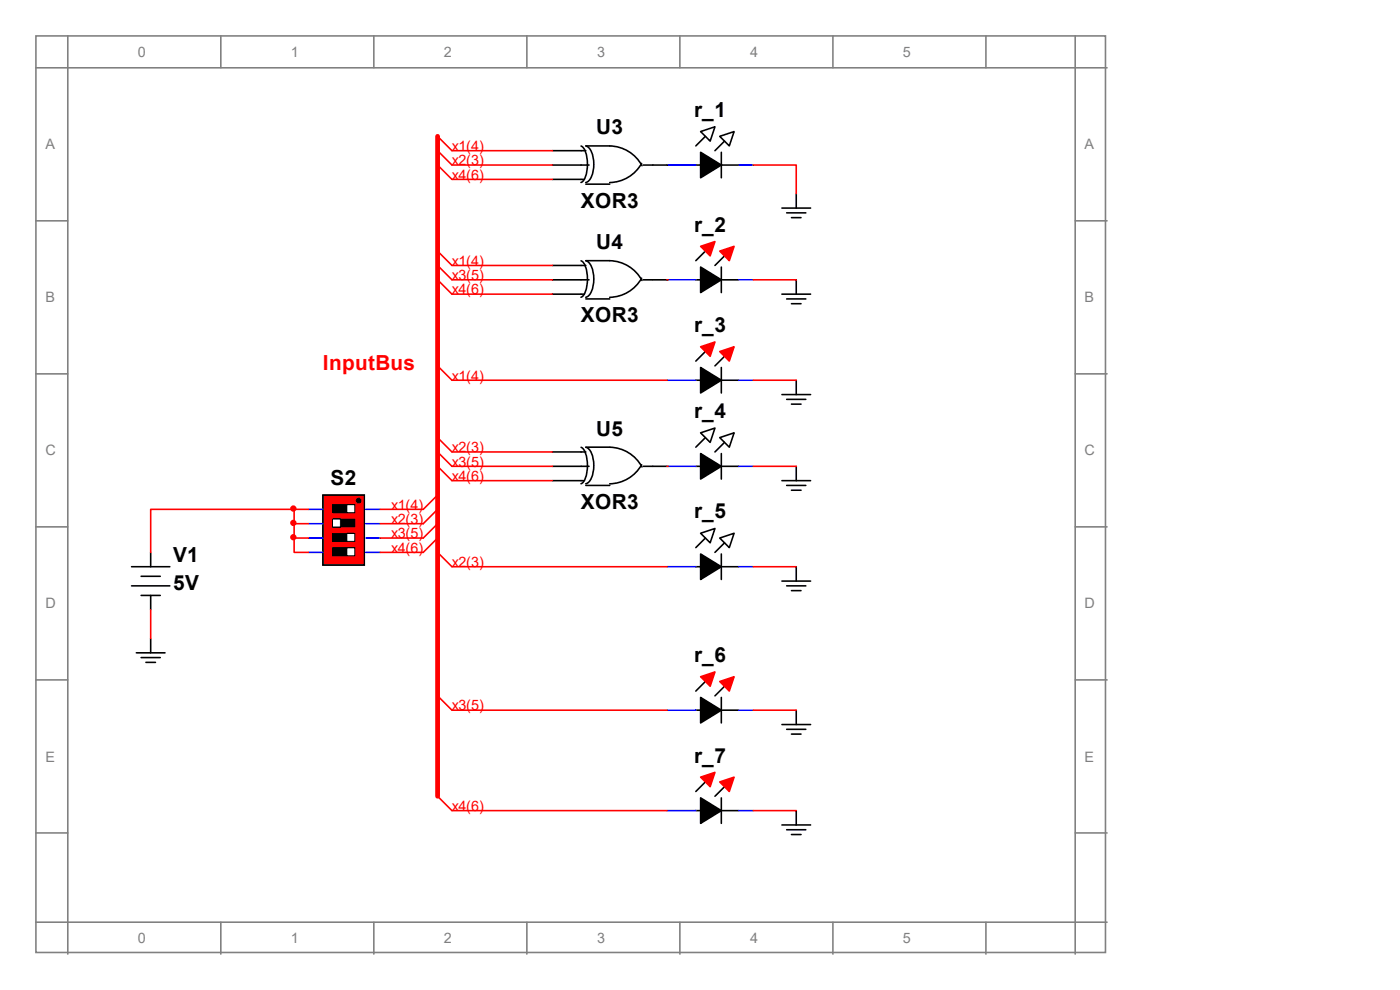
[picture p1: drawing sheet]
<svg xmlns="http://www.w3.org/2000/svg" width="297mm" height="210mm" viewBox="0 0 297 210" stroke-linecap="round" stroke-linejoin="round" font-family="sans-serif">
<g fill="none" stroke="#808080" stroke-width=".34">
<path d="M7.6 7.6h226.9v194.5h-226.9zM7.6 14.4h227.3M14.4 7.6v194.8M46.8 7.6v6.8M79.3 7.6v6.8M111.8 7.6v6.8M144.2 7.6v6.8M176.7 7.6v6.8M209.2 7.6v6.8M228.1 7.6v194.8M7.6 46.8h6.8M228.1 46.8h6.8"/>
<path d="M7.6 79.3h6.8M228.1 79.3h6.8M7.6 111.8h6.8M228.1 111.8h6.8M7.6 144.2h6.8M228.1 144.2h6.8M7.6 176.7h6.8M228.1 176.7h6.8M7.6 195.6h227.3M46.8 195.6v6.8M79.3 195.6v6.8M111.8 195.6v6.8"/>
<path d="M144.2 195.6v6.8M176.7 195.6v6.8M209.2 195.6v6.8"/>
</g>
<g fill="none" stroke="#000" stroke-width=".34">
<path d="M147.6 35h9.1M148.6 27.9l3.1-1-1 3zM149.6 28.9l-2 2.1M152.7 28.9l3-1-1 3.1zM153 32.3v5.4M153.7 29.9l-2 2.1M32 117.2v3M27.9 120.2h8.1M27.9 124.3h8.1M28.9 138.5h6.1M29.9 122.3h4.1M29.9 126.3h4.1"/>
<path d="M29.9 139.5h4.1M32 126.3v3.1M32 135.4v3.1M31 140.5h2"/>
</g>
<path d="M32 129.4v6" fill="none" stroke="#f00" stroke-width=".34"/>
<path d="M148.6 32.3l4.4 2.7-4.4 2.7z" fill="#000" stroke="#000" stroke-width=".34"/>
<path d="M141.5 35h6.1" fill="none" stroke="#00f" stroke-width=".34"/>
<path d="M156.7 35h3.1" fill="none" stroke="#00f" stroke-width=".34"/>
<path d="M147.6 59.4h9.1M149.6 53.3l-2 2M153 56.7v5.4M153.7 54.3l-2 2M165.9 44.1h6.1M166.9 45.2h4.1M167.9 46.2h2M168.9 41.1v3M168.9 59.4v3M165.9 62.4h6.1M166.9 63.4h4.1M167.9 64.4h2" fill="none" stroke="#000" stroke-width=".34"/>
<path d="M148.6 56.7l4.4 2.7-4.4 2.7z" fill="#000" stroke="#000" stroke-width=".34"/>
<g fill="#f00" stroke="#f00" stroke-width=".34">
<path d="M148.6 52.3l3.1-1.1-1 3.1z"/>
<path d="M152.7 53.3l3-1-1 3z"/>
</g>
<path d="M141.5 59.4h6.1" fill="none" stroke="#00f" stroke-width=".34"/>
<path d="M156.7 59.4h3.1" fill="none" stroke="#00f" stroke-width=".34"/>
<path d="M159.8 35h9.1v6.1M159.8 59.4h9.1" fill="none" stroke="#f00" stroke-width=".34"/>
<path d="M117.2 32h7.1M117.2 38.1h6.7M117.2 35h7.8M123.3 31a3.5 3.5 0 0 1 1.3 3l-.1 2.4a2.99 2.99 0 0 1-1.2 2.3M124.3 39.1h5.1M136.1 34.7a7.9 7.9 0 0 1-6.7 4M136.2 35.2a7.9 7.9 0 0 0-6.8-4.2h-5.1a3.3 3.3 0 0 1 1.6 3 5.5 5.5 0 0 1-1.2 4.6l-.4 .1M136.5 35h5M149.6 74.6l-2 2M153 78v5.4M153.7 75.6l-2 2M147.6 80.7h9.1" fill="none" stroke="#000" stroke-width=".34"/>
<path d="M148.6 78l4.4 2.7-4.4 2.7z" fill="#000" stroke="#000" stroke-width=".34"/>
<g fill="#f00" stroke="#f00" stroke-width=".34">
<path d="M148.6 73.6l3.1-1.1-1 3.1z"/>
<path d="M152.7 74.6l3-1-1 3z"/>
</g>
<path d="M141.5 80.7h6.1" fill="none" stroke="#00f" stroke-width=".34"/>
<path d="M156.7 80.7h3.1" fill="none" stroke="#00f" stroke-width=".34"/>
<g fill="none" stroke="#000" stroke-width=".34">
<path d="M147.6 98.9h9.1M148.6 91.8l3.1-1-1 3zM149.6 92.8l-2 2.1M152.7 92.8l3-1-1 3.1zM153 96.2v5.4M153.7 93.8l-2 2.1M165.9 83.7h6.1M166.9 84.7h4.1M167.9 85.7h2M168.9 80.7v3M168.9 98.9v3.1M165.9 102h6.1"/>
<path d="M166.9 103h4.1M167.9 104h2"/>
</g>
<path d="M148.6 96.2l4.4 2.7-4.4 2.7z" fill="#000" stroke="#000" stroke-width=".34"/>
<path d="M141.5 98.9h6.1" fill="none" stroke="#00f" stroke-width=".34"/>
<path d="M156.7 98.9h3.1" fill="none" stroke="#00f" stroke-width=".34"/>
<path d="M159.8 80.7h9.1M159.8 98.9h9.1" fill="none" stroke="#f00" stroke-width=".34"/>
<path d="M148.6 117.5l4.4 2.7-4.4 2.7z" fill="#000" stroke="#000" stroke-width=".34"/>
<path d="M148.6 113.1l3.1-1-1 3.1zM149.6 114.1l-2 2.1M152.7 114.1l3-1-1 3.1zM153 117.5v5.4M153.7 115.2l-2 2M147.6 120.2h9.1" fill="none" stroke="#000" stroke-width=".34"/>
<path d="M141.5 120.2h6.1" fill="none" stroke="#00f" stroke-width=".34"/>
<path d="M156.7 120.2h3.1" fill="none" stroke="#00f" stroke-width=".34"/>
<g fill="none" stroke="#000" stroke-width=".34">
<path d="M165.9 123.3h6.1M166.9 124.3h4.1M167.9 125.3h2M168.9 120.2v3.1M147.6 150.7h9.1M149.6 144.6l-2 2M153 148v5.4M153.7 145.6l-2 2M165.9 153.7h6.1M166.9 154.7h4.1M167.9 155.7h2M168.9 150.7v3"/>
<path d="M165.9 175h6.1M166.9 176h4.1M167.9 177h2M168.9 172v3"/>
</g>
<path d="M148.6 148l4.4 2.7-4.4 2.7z" fill="#000" stroke="#000" stroke-width=".34"/>
<g fill="#f00" stroke="#f00" stroke-width=".34">
<path d="M148.6 143.6l3.1-1.1-1 3.1z"/>
<path d="M152.7 144.6l3-1-1 3z"/>
</g>
<path d="M141.5 150.7h6.1" fill="none" stroke="#00f" stroke-width=".34"/>
<path d="M156.7 150.7h3.1" fill="none" stroke="#00f" stroke-width=".34"/>
<path d="M148.6 169.3l4.4 2.7-4.4 2.7z" fill="#000" stroke="#000" stroke-width=".34"/>
<path d="M147.6 172h9.1M149.6 165.9l-2 2M153 169.3v5.4M153.7 166.9l-2 2" fill="none" stroke="#000" stroke-width=".34"/>
<g fill="#f00" stroke="#f00" stroke-width=".34">
<path d="M148.6 164.9l3.1-1.1-1 3.1z"/>
<path d="M152.7 165.9l3-1-1 3z"/>
</g>
<path d="M141.5 172h6.1" fill="none" stroke="#00f" stroke-width=".34"/>
<path d="M156.7 172h3.1" fill="none" stroke="#00f" stroke-width=".34"/>
<path d="M159.8 120.2h9.1M159.8 150.7h9.1M159.8 172h9.1" fill="none" stroke="#f00" stroke-width=".34"/>
<path d="M117.2 56.3h7.1M117.2 59.4h7.8M123.3 55.3a3.5 3.5 0 0 1 1.3 3.1l-.1 2.4a2.99 2.99 0 0 1-1.2 2.3M136.1 59a7.9 7.9 0 0 1-6.7 4.1M136.2 59.5a7.9 7.9 0 0 0-6.8-4.2h-5.1a3.3 3.3 0 0 1 1.6 3.1 5.5 5.5 0 0 1-1.2 4.5l-.4 .2M136.5 59.4h5M117.2 62.4h6.7M124.3 63.4h5.1" fill="none" stroke="#000" stroke-width=".34"/>
<circle cx="141.5" cy="59.4" r=".17" fill="#f00"/>
<path d="M92.8 28.9v140" fill="none" stroke="#f00" stroke-width="1"/>
<path d="M117.2 95.9h7.1M117.2 98.9h7.8M123.3 94.9a3.5 3.5 0 0 1 1.3 3l-.1 2.5a2.99 2.99 0 0 1-1.2 2.2M136.1 98.6a7.9 7.9 0 0 1-6.7 4M136.2 99.1a7.9 7.9 0 0 0-6.8-4.2h-5.1a3.3 3.3 0 0 1 1.6 3 5.5 5.5 0 0 1-1.2 4.6l-.4 .1M136.5 98.9h5M117.2 102h6.7M124.3 103h5.1" fill="none" stroke="#000" stroke-width=".34"/>
<circle cx="141.5" cy="98.9" r=".17" fill="#f00"/>
<g fill="none" stroke="#f00" stroke-width=".34">
<path d="M92.8 28.9l3.1 3.1h21.3M92.8 32l3.1 3h21.3M92.8 35l3.1 3.1h21.3M92.8 53.3l3.1 3h21.3M92.8 56.3l3.1 3.1h21.3M92.8 59.4l3.1 3h21.3M92.8 77.6l3.1 3.1h45.6M92.8 92.8l3.1 3.1h21.3M92.8 95.9l3.1 3h21.3M92.8 98.9l3.1 3.1h21.3M92.8 117.2l3.1 3h45.6M92.8 147.6l3.1 3.1h45.6"/>
<path d="M92.8 168.9l3.1 3.1h45.6"/>
</g>
<path d="M68.5 105h8.8v14.9h-8.8z" fill-rule="evenodd" fill="#f00" stroke="#000" stroke-width=".34"/>
<path d="M70.6 107.1h4.7v1.7h-4.7z" fill="#000"/>
<path d="M70.5 107.1h4.8v1.7h-4.8z" fill="none" stroke="#000" stroke-width=".21"/>
<path d="M73.6 107.1h1.7v1.7h-1.7z" fill="#fff"/>
<path d="M70.5 110.1h4.8v1.7h-4.8zM73.6 107.1h1.7v1.7h-1.7z" fill="none" stroke="#000" stroke-width=".21"/>
<path d="M70.6 110.2h4.7v1.6h-4.7z" fill="#000"/>
<path d="M70.6 110.2h1.6v1.6h-1.6z" fill="#fff"/>
<path d="M70.5 110.1h1.7v1.7h-1.7zM70.5 113.2h4.8v1.7h-4.8z" fill="none" stroke="#000" stroke-width=".21"/>
<path d="M70.6 113.2h4.7v1.7h-4.7z" fill="#000"/>
<path d="M73.6 113.2h1.7v1.7h-1.7z" fill="#fff"/>
<path d="M70.5 116.2h4.8v1.7h-4.8zM73.6 113.2h1.7v1.7h-1.7z" fill="none" stroke="#000" stroke-width=".21"/>
<path d="M70.6 116.2h4.7v1.7h-4.7z" fill="#000"/>
<path d="M73.6 116.2h1.7v1.7h-1.7z" fill="#fff"/>
<path d="M73.6 116.2h1.7v1.7h-1.7z" fill="none" stroke="#000" stroke-width=".21"/>
<circle cx="76.1" cy="106.2" r=".51" fill="#000" stroke="#000" stroke-width=".21"/>
<path d="M65.4 108.1h3.1" fill="none" stroke="#00f" stroke-width=".34"/>
<path d="M65.4 111.1h3.1" fill="none" stroke="#00f" stroke-width=".34"/>
<path d="M65.4 114.1h3.1" fill="none" stroke="#00f" stroke-width=".34"/>
<path d="M65.4 117.2h3.1" fill="none" stroke="#00f" stroke-width=".34"/>
<path d="M77.6 117.2h3.1" fill="none" stroke="#00f" stroke-width=".34"/>
<path d="M77.6 114.1h3.1" fill="none" stroke="#00f" stroke-width=".34"/>
<path d="M77.6 111.1h3.1" fill="none" stroke="#00f" stroke-width=".34"/>
<path d="M77.6 108.1h3.1" fill="none" stroke="#00f" stroke-width=".34"/>
<g fill="#f00" stroke="#f00" stroke-width=".34">
<circle cx="62.2" cy="107.9" r=".51"/>
<circle cx="62.2" cy="110.9" r=".51"/>
<circle cx="62.2" cy="114" r=".51"/>
</g>
<path d="M62.4 108.1h-30.4v9.1M62.4 114.1v3.1h3M62.4 108.1h3M62.4 111.1h3M62.4 108.1v6M62.4 114.1h3M92.8 105l-3 3.1h-9.1M92.8 108.1l-3 3h-9.1M92.8 111.1l-3 3h-9.1M92.8 114.1l-3 3.1h-9.1" fill="none" stroke="#f00" stroke-width=".34"/>
<g font-size="4.4">
<text x="126.4" y="28.5">U3</text>
<text x="147.2" y="24.8">r_1</text>
<text x="123.2" y="44.1">XOR3</text>
<text x="126.4" y="52.9">U4</text>
<text x="147.2" y="49.1">r_2</text>
<text x="123.2" y="68.4">XOR3</text>
<text x="147.2" y="70.4">r_3</text>
<text x="147.2" y="88.7">r_4</text>
<text x="126.4" y="92.4">U5</text>
<text x="70.1" y="102.9">S2</text>
<text x="123.2" y="108">XOR3</text>
<text x="147.2" y="110">r_5</text>
<text x="36.7" y="119.1">V1</text>
<text x="36.7" y="125.2">5V</text>
<text x="147.2" y="140.4">r_6</text>
<text x="147.2" y="161.8">r_7</text>
</g>
<text font-size="4.4" fill="#f00" x="68.5" y="78.6">InputBus</text>
<g font-size="3" fill="#808080">
<text x="29.2" y="12.1">0</text>
<text x="61.7" y="12.1">1</text>
<text x="94.2" y="12.1">2</text>
<text x="126.7" y="12.1">3</text>
<text x="159.1" y="12.1">4</text>
<text x="191.6" y="12.1">5</text>
<text x="9.7" y="31.7">A</text>
<text x="230.1" y="31.7">A</text>
<text x="9.7" y="64.1">B</text>
<text x="230.1" y="64.1">B</text>
<text x="9.7" y="96.6">C</text>
<text x="230.1" y="96.6">C</text>
<text x="9.7" y="129.1">D</text>
<text x="230.1" y="129.1">D</text>
<text x="9.7" y="161.5">E</text>
<text x="230.1" y="161.5">E</text>
<text x="29.2" y="200.1">0</text>
<text x="61.7" y="200.1">1</text>
<text x="94.2" y="200.1">2</text>
<text x="126.7" y="200.1">3</text>
<text x="159.1" y="200.1">4</text>
<text x="191.6" y="200.1">5</text>
</g>
<g font-size="3" fill="#f00">
<text x="95.9" y="32">x1( 4)</text>
<text x="95.9" y="35.1">x2( 3)</text>
<text x="95.9" y="38.1">x4( 6)</text>
<text x="95.9" y="56.3">x1( 4)</text>
<text x="95.9" y="59.4">x3( 5)</text>
<text x="95.9" y="62.4">x4( 6)</text>
<text x="95.9" y="80.7">x1( 4)</text>
<text x="95.9" y="95.9">x2( 3)</text>
<text x="95.9" y="99">x3( 5)</text>
<text x="95.9" y="102">x4( 6)</text>
<text x="83" y="108.1">x1( 4)</text>
<text x="83" y="111.1">x2( 3)</text>
<text x="83" y="114.2">x3( 5)</text>
<text x="83" y="117.2">x4( 6)</text>
<text x="95.9" y="120.3">x2( 3)</text>
<text x="95.9" y="150.7">x3( 5)</text>
<text x="95.9" y="172">x4( 6)</text>
</g>
</svg>
